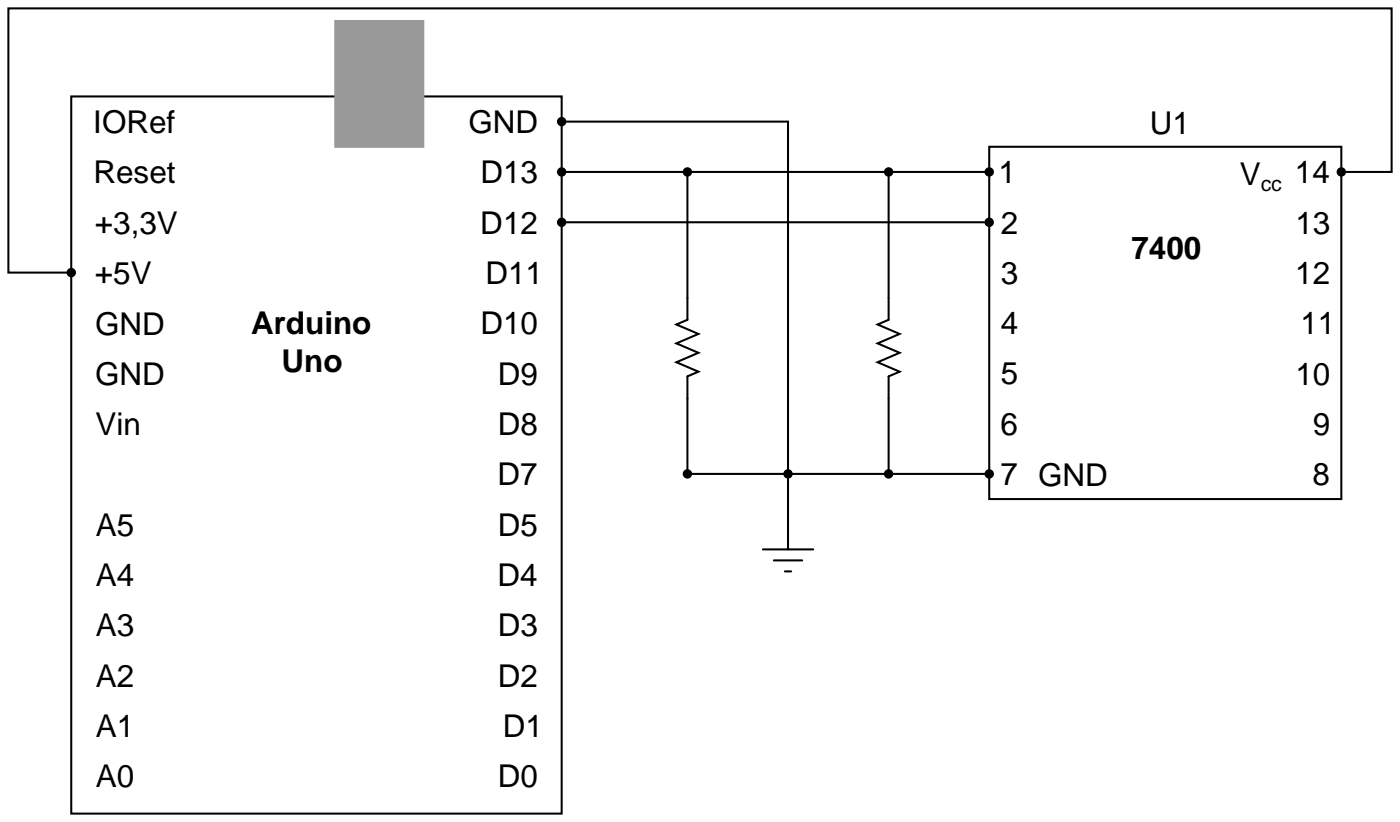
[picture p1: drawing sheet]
<svg xmlns="http://www.w3.org/2000/svg" width="236mm" height="138mm" viewBox="0 0 236 138" stroke-linecap="round" stroke-linejoin="round" font-family="sans-serif">
<path d="M12 16.2h82.5v120.7h-82.5zM94.5 20.5h38.1v59.2h33.9M94.5 37.4h72M149.6 28.9v24.9l-1.9 .8 3.7 1.6-3.7 1.6 3.7 1.6-3.7 1.5 3.7 1.6-1.8 .8v16.4M166.5 24.7h59.3v59.3h-59.3zM225.8 28.9h8.4v-27.5h-232.8v44.5h10.6" fill="none" stroke="#000" stroke-width=".34"/>
<g fill="#000">
<circle cx="94.5" cy="28.9" r=".79"/>
<circle cx="94.5" cy="37.4" r=".79"/>
<circle cx="149.6" cy="28.9" r=".79"/>
<circle cx="166.5" cy="37.4" r=".79"/>
<circle cx="166.5" cy="28.9" r=".79"/>
<circle cx="225.8" cy="28.9" r=".79"/>
<circle cx="12" cy="45.9" r=".79"/>
<circle cx="132.6" cy="79.7" r=".79"/>
<circle cx="149.6" cy="79.7" r=".79"/>
<circle cx="166.5" cy="79.7" r=".79"/>
</g>
<path d="M56.4 3.5h14.9v21.2h-14.9z" fill-rule="evenodd" fill="#999"/>
<path d="M56.4 3.5h14.9v21.2h-14.9z" fill="none" stroke="#999" stroke-width=".34"/>
<g fill="#000">
<circle cx="94.5" cy="20.5" r=".79"/>
<circle cx="115.7" cy="28.9" r=".79"/>
<circle cx="115.7" cy="79.7" r=".79"/>
</g>
<path d="M94.5 28.9h72M115.7 28.9v24.9l-1.8 .8 3.7 1.6-3.7 1.6 3.7 1.6-3.7 1.5 3.7 1.6-1.9 .8v16.4h16.9v12.7M128.4 92.4h8.5M130.3 94.3h4.7M132.1 96.1h1.1" fill="none" stroke="#000" stroke-width=".34"/>
<g font-size="5.3">
<text x="15.7" y="22.4">IORef</text>
<text x="78.8" y="22.4">GND</text>
<text x="193.5" y="22.6">U1</text>
<text x="15.7" y="30.9">Reset</text>
<text x="80.9" y="30.9">D13</text>
<text x="168.1" y="30.8">1</text>
<text x="208.7" y="31">V</text>
<text x="218" y="30.8">14</text>
<text x="16" y="39.3">+3,3V</text>
<text x="80.8" y="39.3">D12</text>
<text x="168.4" y="39.3">2</text>
<text x="218" y="39.3">13</text>
<text x="16" y="47.8">+5V</text>
<text x="81.7" y="47.8">D11</text>
<text x="168.5" y="47.8">3</text>
<text x="190.4" y="43.5">7400</text>
<text x="218" y="47.8">12</text>
<text x="16" y="56.3">GND</text>
<text x="42.3" y="56.3">Arduino</text>
<text x="80.9" y="56.3">D10</text>
<text x="168.5" y="56.2">4</text>
<text x="218.9" y="56.2">11</text>
<text x="16" y="64.8">GND</text>
<text x="47.4" y="62.6">Uno</text>
<text x="83.8" y="64.7">D9</text>
<text x="168.4" y="64.7">5</text>
<text x="218" y="64.7">10</text>
<text x="16.1" y="73.2">Vin</text>
<text x="83.8" y="73.2">D8</text>
<text x="168.4" y="73.2">6</text>
<text x="221" y="73.2">9</text>
<text x="83.7" y="81.7">D7</text>
<text x="168.4" y="81.6">7 GND</text>
<text x="221" y="81.6">8</text>
<text x="16.1" y="90.1">A5</text>
<text x="83.8" y="90.1">D5</text>
<text x="16.1" y="98.6">A4</text>
<text x="83.7" y="98.6">D4</text>
<text x="16.1" y="107.1">A3</text>
<text x="83.8" y="107.1">D3</text>
<text x="16.1" y="115.5">A2</text>
<text x="83.8" y="115.5">D2</text>
<text x="16.1" y="124">A1</text>
<text x="84.7" y="124">D1</text>
<text x="16.1" y="132.5">A0</text>
<text x="83.8" y="132.5">D0</text>
</g>
<text font-size="3.5" x="212.2" y="32.2">cc</text>
</svg>
